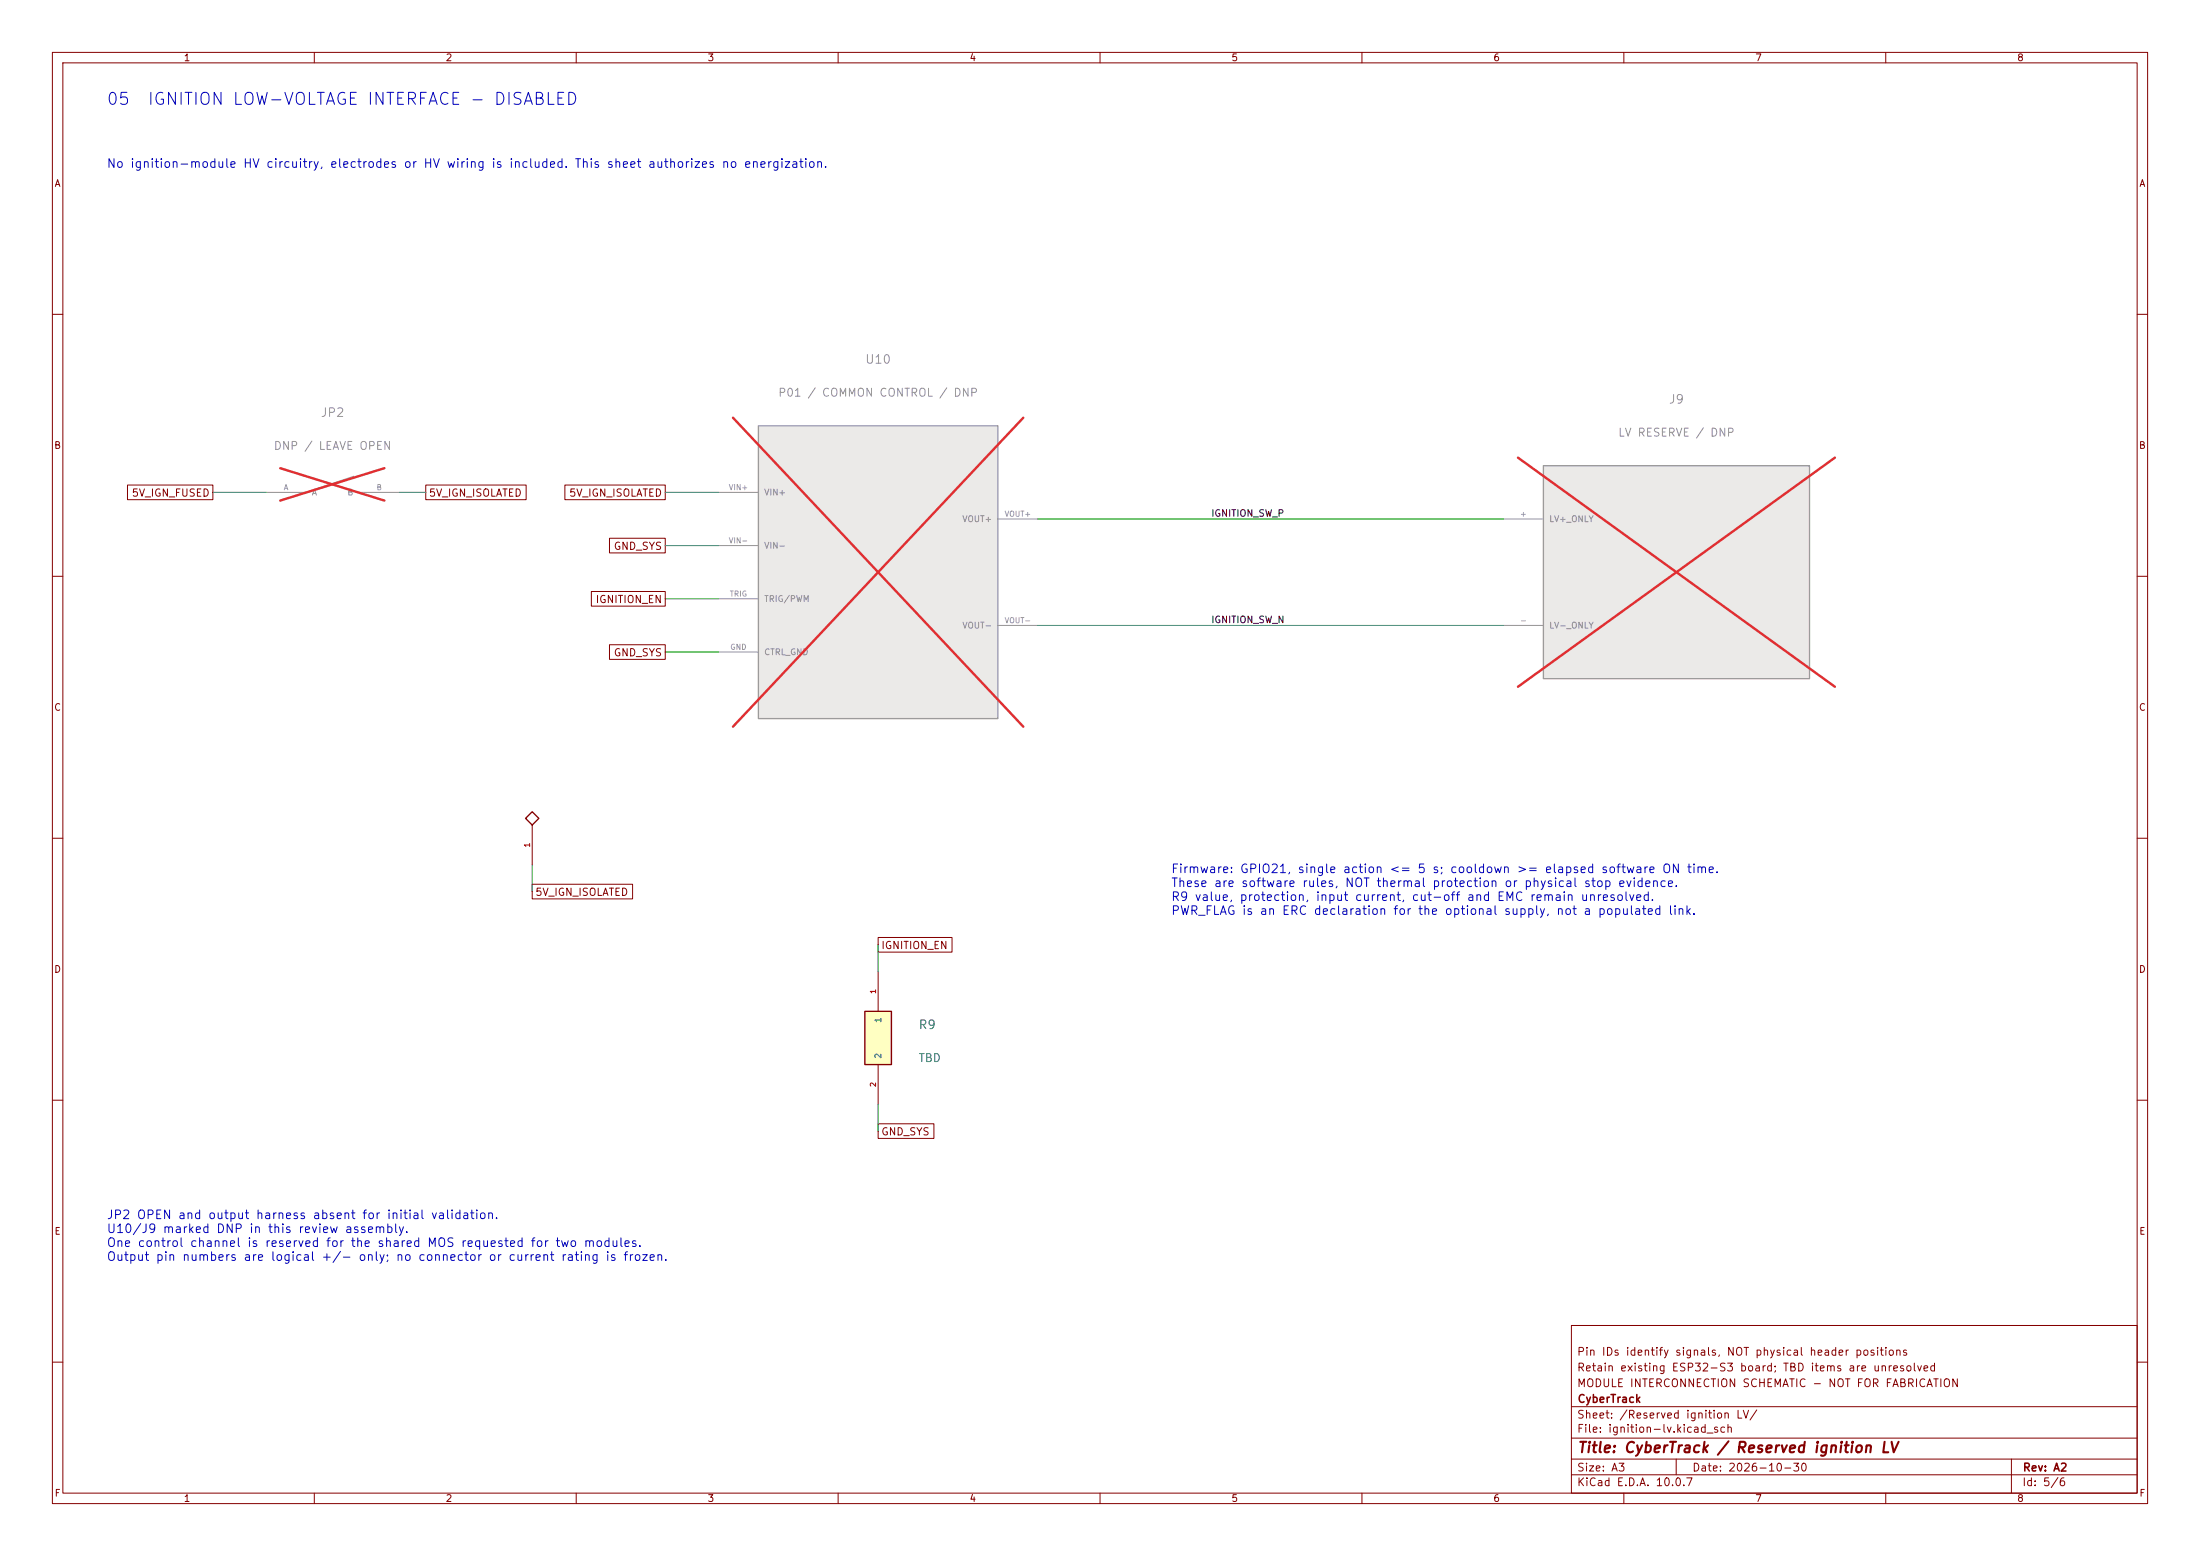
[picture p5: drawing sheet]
<svg xmlns="http://www.w3.org/2000/svg" width="420mm" height="297mm" viewBox="0 0 420 297" stroke-linecap="round" stroke-linejoin="round" font-family="sans-serif">
<g fill="none" stroke="#840000" stroke-width=".19">
<path d="M10 10h400v277h-400zM12 12h396v273h-396zM60 10v2M110 10v2M160 10v2M210 10v2M260 10v2M310 10v2M360 10v2M10 60h2M408 60h2M10 110h2"/>
<path d="M408 110h2M10 160h2M101.6 157.5v7.6M408 160h2M10 210h2M408 210h2M300 253h108v32h-108zM10 260h2M300 278.5h108M300 274.5h108M300 268.5h108M320 278.5v3"/>
<path d="M384 278.5v6.5M408 260h2M60 285v2M110 285v2M160 285v2M210 285v2M260 285v2M300 281.5h108M310 285v2M360 285v2"/>
</g>
<path d="M100.3 156.2l1.3-1.3 1.3 1.3-1.3 1.3z" fill="none" stroke="#840000" stroke-width=".25"/>
<path d="M67.6 90.9l-9.2 3.1" fill="none" stroke="#9c9b98" stroke-width=".25"/>
<path d="M50.8 94h7.6M68.6 94h7.6" fill="none" stroke="#9c9b98" stroke-width=".19"/>
<path d="M53.5 89.4l19.9 6.1M73.4 89.4l-19.9 6.1" fill="none" stroke="#e12e31" stroke-width=".46"/>
<path d="M294.6 88.9h50.8v40.6h-50.8z" fill="#ebeae8"/>
<path d="M294.6 88.9h50.8v40.6h-50.8z" fill="none" stroke="#9c9b98" stroke-width=".25"/>
<path d="M287 99.1h7.6M287 119.4h7.6" fill="none" stroke="#9c9b98" stroke-width=".19"/>
<path d="M289.8 87.4l60.5 43.7M350.3 87.4l-60.5 43.7" fill="none" stroke="#e12e31" stroke-width=".46"/>
<path d="M144.8 81.3h45.7v55.9h-45.7z" fill="#ebeae8"/>
<path d="M144.8 81.3h45.7v55.9h-45.7z" fill="none" stroke="#9c9b98" stroke-width=".25"/>
<path d="M137.2 94h7.6M190.5 99.1h7.6M137.2 114.3h7.6M137.2 104.1h7.6M190.5 119.4h7.6M137.2 124.5h7.6" fill="none" stroke="#9c9b98" stroke-width=".19"/>
<path d="M139.9 79.7l55.5 59M195.4 79.7l-55.5 59" fill="none" stroke="#e12e31" stroke-width=".46"/>
<path d="M165.1 193h5.1v10.2h-5.1z" fill="#ffffc2"/>
<path d="M165.1 193h5.1v10.2h-5.1z" fill="none" stroke="#840000" stroke-width=".25"/>
<path d="M24.3 92.6h16.3v2.8h-16.3zM81.3 92.6h19.1v2.8h-19.1zM107.8 92.6h19.2v2.8h-19.2zM112.9 112.9h14.1v2.8h-14.1zM116.4 102.7h10.6v2.8h-10.6zM116.4 123.1h10.6v2.8h-10.6zM101.6 168.8h19.2v2.8h-19.2zM167.6 178.9h14.1v2.8h-14.1zM167.6 185.4v7.6M167.6 214.5h10.7v2.8h-10.7zM167.6 203.2v7.6" fill="none" stroke="#840000" stroke-width=".19"/>
<path d="M40.6 94h10.2M76.2 94h5.1M127 94h10.2M198.1 99.1h88.9M127 114.3h10.2M127 104.1h10.2M198.1 119.4h88.9M127 124.5h10.2M101.6 165.1v5.1M167.6 180.3v5.1M167.6 210.8v5.1" fill="none" stroke="#009600" stroke-width=".19"/>
<g font-size="2.3" fill="#0000c2">
<text x="20.2" y="20.6">05</text>
<text x="28" y="20.6">IGNITION LOW-VOLTAGE INTERFACE - DISABLED</text>
</g>
<text font-size="2" fill="#840000" x="301" y="277.8">Title: CyberTrack / Reserved ignition LV</text>
<g font-size="1.7" fill="#0000c2">
<text x="20.3" y="32.5">No ignition-module HV circuitry, electrodes or HV wiring is included. This sheet authorizes no energization.</text>
<text x="223.5" y="167.1">Firmware: GPIO21, single action &lt;= 5 s; cooldown &gt;= elapsed software ON time.</text>
<text x="223.5" y="169.7">These are software rules, NOT thermal protection or physical stop evidence.</text>
<text x="223.5" y="172.4">R9 value, protection, input current, cut-off and EMC remain unresolved.</text>
<text x="223.5" y="175">PWR_FLAG is an ERC declaration for the optional supply, not a populated link.</text>
<text x="20.3" y="233.1">JP2 OPEN and output harness absent for initial validation.</text>
<text x="20.3" y="235.8">U10/J9 marked DNP in this review assembly.</text>
<text x="20.3" y="238.4">One control channel is reserved for the shared MOS requested for two modules.</text>
<text x="20.3" y="241.1">Output pin numbers are logical +/- only; no connector or current rating is frozen.</text>
</g>
<g font-size="1.7" fill="#939391">
<text x="165" y="69.8">U10</text>
<text x="318.5" y="77.5">J9</text>
<text x="61.1" y="80">JP2</text>
</g>
<text font-size="1.7" fill="#006464" x="175.2" y="196.8">R9</text>
<g font-size="1.5" fill="#939391">
<text x="148.4" y="76.1">P01 / COMMON CONTROL / DNP</text>
<text x="308.8" y="83.7">LV RESERVE / DNP</text>
<text x="52.1" y="86.2">DNP / LEAVE OPEN</text>
</g>
<text font-size="1.5" fill="#006464" x="175.2" y="203.1">TBD</text>
<g font-size="1.5" fill="#840000">
<text x="300.9" y="262.1">Retain existing ESP32-S3 board; TBD items are unresolved</text>
<text x="300.9" y="259.1">Pin IDs identify signals, NOT physical header positions</text>
<text x="300.9" y="265.1">MODULE INTERCONNECTION SCHEMATIC - NOT FOR FABRICATION</text>
<text x="301" y="268.1">CyberTrack</text>
<text x="300.9" y="273.8">File: ignition-lv.kicad_sch</text>
<text x="300.9" y="271.1">Sheet: /Reserved ignition LV/</text>
<text x="300.9" y="281.2">Size: A3</text>
<text x="322.9" y="281.2">Date: 2026-10-30</text>
<text x="386" y="281.2">Rev: A2</text>
<text x="300.9" y="284">KiCad E.D.A. 10.0.7</text>
<text x="385.9" y="284">Id: 5/6</text>
</g>
<g font-size="1.4" fill="#840000">
<text x="25" y="95.1">5V_IGN_FUSED</text>
<text x="81.8" y="95.1">5V_IGN_ISOLATED</text>
<text x="108.5" y="95.1">5V_IGN_ISOLATED</text>
<text x="117.1" y="105.3">GND_SYS</text>
<text x="113.6" y="115.5">IGNITION_EN</text>
<text x="117.1" y="125.6">GND_SYS</text>
<text x="102.1" y="171.3">5V_IGN_ISOLATED</text>
<text x="168.1" y="181.5">IGNITION_EN</text>
<text x="168.1" y="217.1">GND_SYS</text>
</g>
<g font-size="1.3" fill="#840000">
<text x="35" y="12">1</text>
<text x="85" y="12">2</text>
<text x="135" y="12">3</text>
<text x="185" y="12">4</text>
<text x="235" y="12">5</text>
<text x="285" y="12">6</text>
<text x="335" y="12">7</text>
<text x="385" y="12">8</text>
<text x="10.3" y="36">A</text>
<text x="408.3" y="36">A</text>
<text x="10.2" y="86">B</text>
<text x="408.2" y="86">B</text>
<text x="10.2" y="136">C</text>
<text x="408.2" y="136">C</text>
<text x="10.2" y="186">D</text>
<text x="408.2" y="186">D</text>
<text x="10.3" y="236">E</text>
<text x="408.3" y="236">E</text>
<text x="10.3" y="286">F</text>
<text x="35" y="287">1</text>
<text x="85" y="287">2</text>
<text x="135" y="287">3</text>
<text x="185" y="287">4</text>
<text x="235" y="287">5</text>
<text x="285" y="287">6</text>
<text x="335" y="287">7</text>
<text x="385" y="287">8</text>
<text x="408.3" y="286">F</text>
</g>
<g font-size="1.3" fill="#0f0f0f">
<text x="231.1" y="98.9">IGNITION_SW_P</text>
<text x="231.1" y="119.3">IGNITION_SW_N</text>
</g>
<g font-size="1.1" fill="#939391">
<text x="59.4" y="94.8">A</text>
<text x="66.2" y="94.8">B</text>
<text x="145.8" y="94.8">VIN+</text>
<text x="183.6" y="99.9">VOUT+</text>
<text x="295.6" y="99.9">LV+_ONLY</text>
<text x="145.8" y="105">VIN-</text>
<text x="145.8" y="115.2">TRIG/PWM</text>
<text x="145.8" y="125.3">CTRL_GND</text>
<text x="183.6" y="120.2">VOUT-</text>
<text x="295.6" y="120.2">LV-_ONLY</text>
</g>
<g font-size="1.1" fill="#006464">
<text x="168.5" y="195.4" transform="rotate(-90 168.5 195.4)">1</text>
<text x="168.5" y="202.2" transform="rotate(-90 168.5 202.2)">2</text>
</g>
<g font-size="1" fill="#a5a4a2">
<text x="54.1" y="93.8">A</text>
<text x="71.8" y="93.8">B</text>
<text x="139" y="93.8">VIN+</text>
<text x="191.7" y="98.9">VOUT+</text>
<text x="290.1" y="98.9">+</text>
<text x="139" y="104">VIN-</text>
<text x="139.2" y="114.1">TRIG</text>
<text x="191.7" y="119.2">VOUT-</text>
<text x="290.1" y="119.2">-</text>
<text x="139.3" y="124.3">GND</text>
</g>
<g font-size="1" fill="#a90000">
<text x="101.4" y="161.9" transform="rotate(-90 101.4 161.9)">1</text>
<text x="167.5" y="189.8" transform="rotate(-90 167.5 189.8)">1</text>
<text x="167.5" y="207.6" transform="rotate(-90 167.5 207.6)">2</text>
</g>
</svg>
